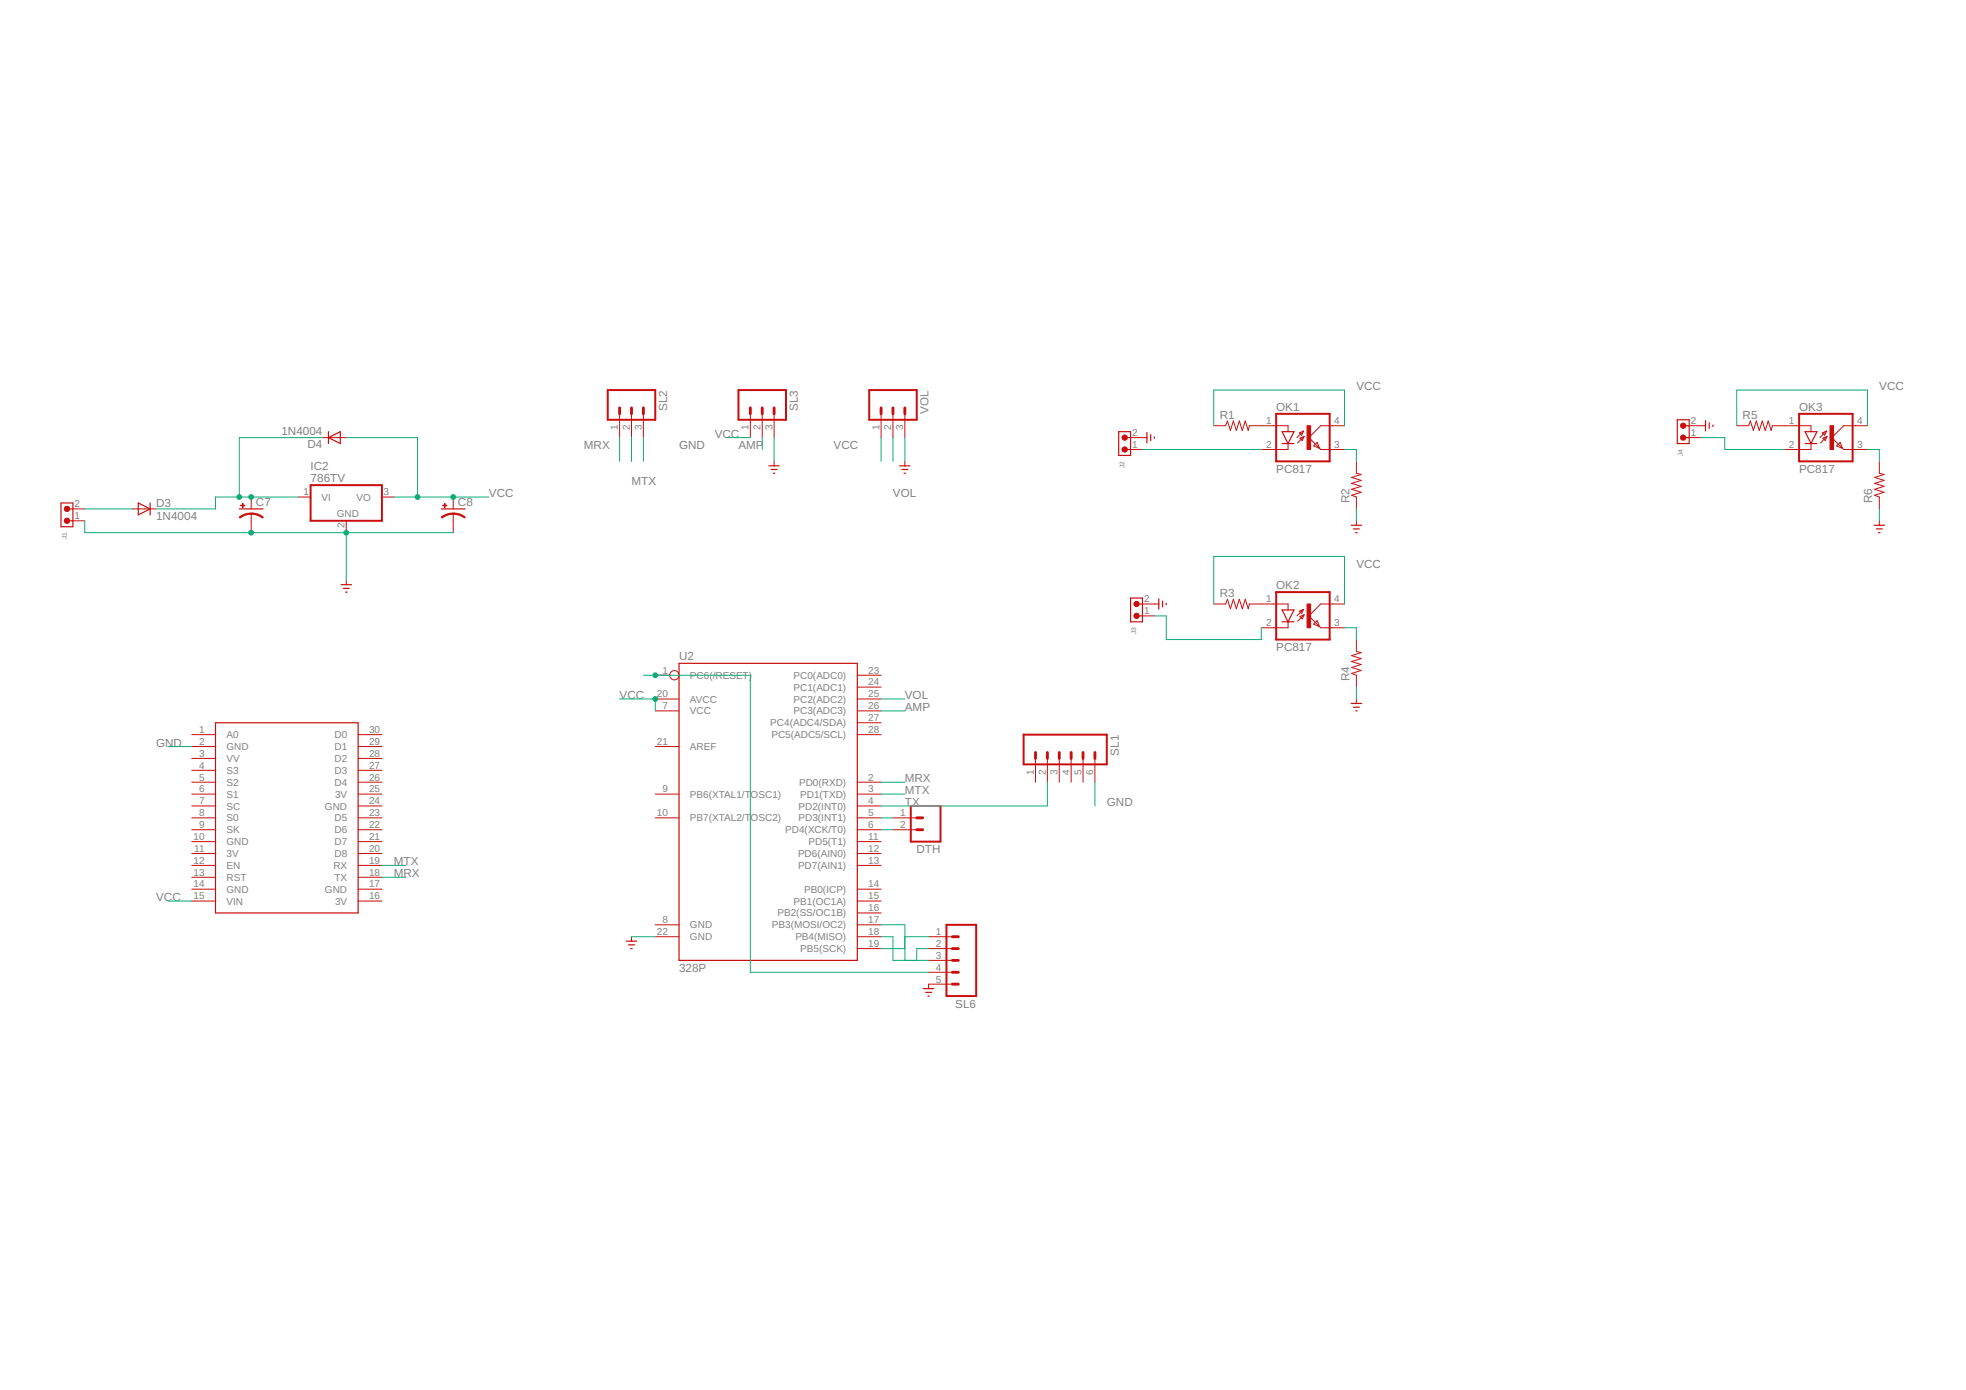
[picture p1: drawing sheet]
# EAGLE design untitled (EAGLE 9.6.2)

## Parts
C7  CAPACITOR-PE5-10.5  [E5-10,5]
C8  CAPACITOR-PE5-6  [E5-6]
D3  1N4004  [DO41-10]
D4  1N4004  [DO41-10]
DTH  M02  [02P]
IC2  786TV  [TO220V]
J1  691305530002  [691305530002]
J2  691305530002  [691305530002]
J3  691305530002  [691305530002]
J4  691305530002  [691305530002]
OK1  PC817  [DIL04]
OK2  PC817  [DIL04]
OK3  PC817  [DIL04]
R1  R-US_0207/10  [0207/10]
R2  R-US_0207/10  [0207/10]
R3  R-US_0207/10  [0207/10]
R4  R-US_0207/10  [0207/10]
R5  R-US_0207/10  [0207/10]
R6  R-US_0207/10  [0207/10]
SL1  M06  [06P]
SL2  M03  [03P]
SL3  M03  [03P]
SL6  M05  [05P]
U2  328P  ATMEGA328P_PDIP  [DIP28]
U$1  NODEMCU  [NODEMCU]
VOL  M03  [03P]

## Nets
AMP: SL3.2 U2.26(PC3(ADC3))
BULB1: OK1.3(EMIT) R2.2 U2.9(PB6(XTAL1/TOSC1))
BULB2: OK2.3(EMIT) R4.2 U2.10(PB7(XTAL2/TOSC2))
BULB3: OK3.3(EMIT) R6.2 U2.11(PD5(T1))
GND: C7.- C8.- IC2.2(GND) J1.1 J2.2 J3.2 J4.2 R2.1 R4.1 R6.1 SL1.6 SL2.3 SL3.3 SL6.5 U2.8(GND) U2.22(GND) U$1.2(GND) VOL.3 ; supply symbol labelled SUPPLY_BRASTAN_GND_
MRX: SL2.1 U2.2(PD0(RXD)) U$1.18(TX)
MTX: SL2.2 U2.3(PD1(TXD)) U$1.19(RX)
N$1: OK1.1(A) R1.2
N$2: DTH.1 U2.5(PD3(INT1))
N$4: DTH.2 U2.6(PD4(XCK/T0))
N$5: OK2.1(A) R3.2
N$6: OK3.1(A) R5.2
N$9: J2.1 OK1.2(C)
N$11: C7.+ D3.C D4.C IC2.1(VI)
N$12: J3.1 OK2.2(C)
N$14: SL6.4 U2.1(PC6(/RESET))
N$15: J4.1 OK3.2(C)
N$16: SL6.1 U2.19(PB5(SCK))
N$17: SL6.2 U2.18(PB4(MISO))
N$18: SL6.3 U2.17(PB3(MOSI/OC2))
N$21: D3.A J1.2
TX: SL1.2 U2.4(PD2(INT0))
VCC: C8.+ D4.A IC2.3(VO) OK1.4(COL) OK2.4(COL) OK3.4(COL) R1.1 R3.1 R5.1 SL3.1 U2.7(VCC) U2.20(AVCC) U$1.15(VIN) VOL.1
VOL: U2.25(PC2(ADC2)) VOL.2
Unconnected: SL1.1 SL1.3 SL1.4 SL1.5 U2.12(PD6(AIN0)) U2.13(PD7(AIN1)) U2.14(PB0(ICP)) U2.15(PB1(OC1A)) U2.16(PB2(SS/OC1B)) U2.21(AREF) U2.23(PC0(ADC0)) U2.24(PC1(ADC1)) U2.27(PC4(ADC4/SDA)) U2.28(PC5(ADC5/SCL)) U$1.1(A0) U$1.3(VV) U$1.4(S3) U$1.5(S2) U$1.6(S1) U$1.7(SC) U$1.8(S0) U$1.9(SK) U$1.12(EN) U$1.13(RST) U$1.20(D8) U$1.21(D7) U$1.22(D6) U$1.23(D5) U$1.26(D4) U$1.27(D3) U$1.28(D2) U$1.29(D1) U$1.30(D0)

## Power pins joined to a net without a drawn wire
3V: U$1.11(3V) U$1.16(3V) U$1.25(3V)
GND: U$1.10(GND) U$1.14(GND) U$1.17(GND) U$1.24(GND)

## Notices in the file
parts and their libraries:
SparkFun-IC-Microcontroller: Licensing: Creative Commons ShareAlike 4.0 International - https://creativecommons.org/licenses/by-sa/4.0
Wurth_Connectors_WR-TBL Pluggable Connec: Copyright: Würth Elektronik
